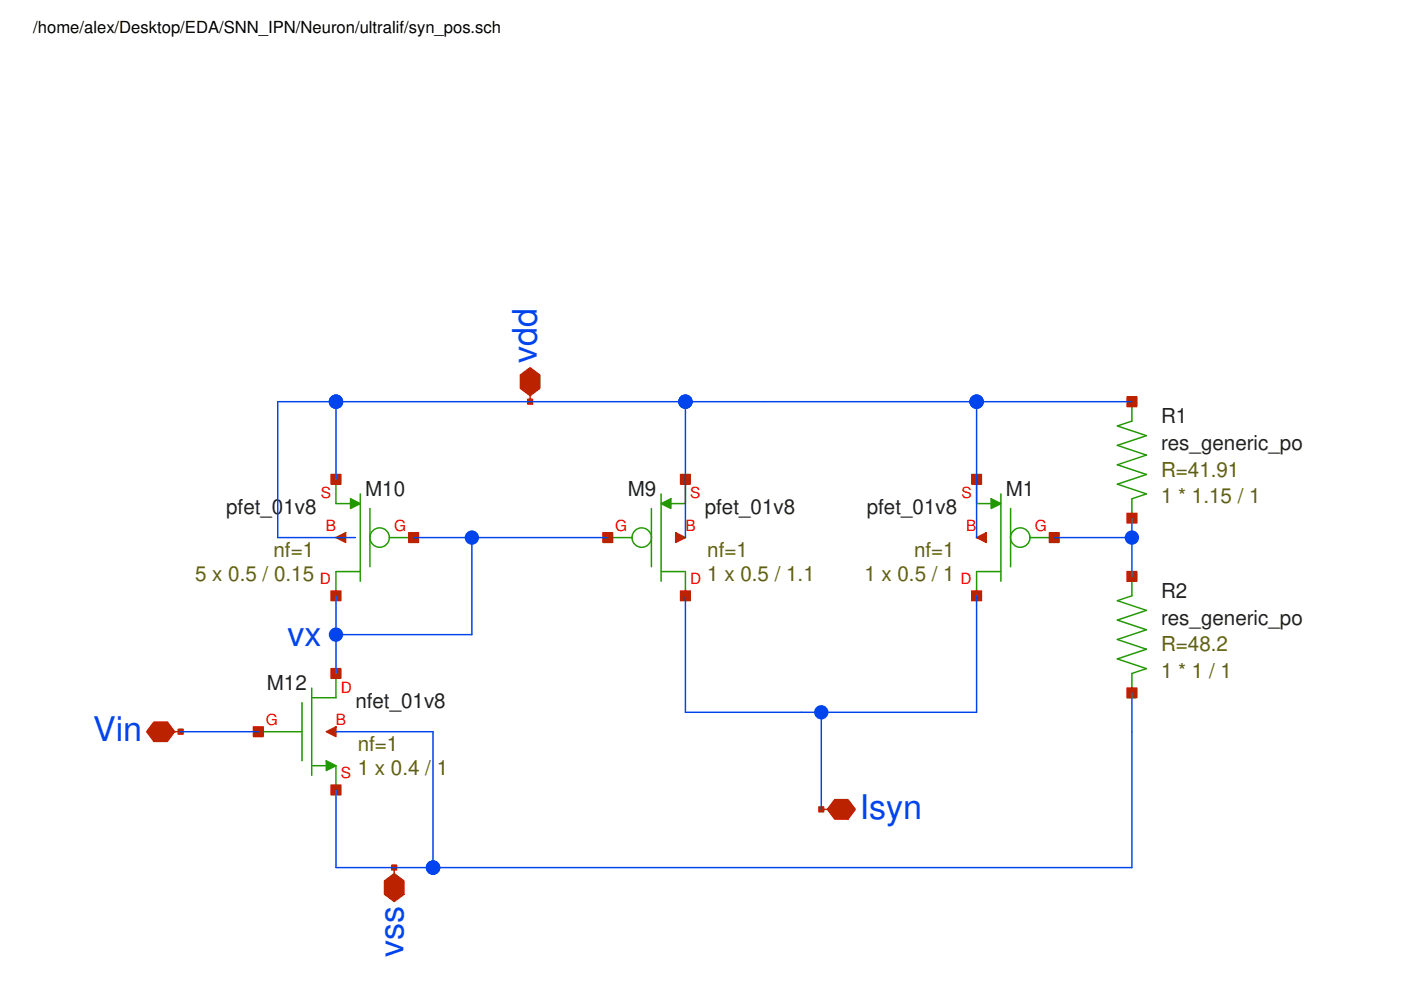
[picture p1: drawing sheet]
<svg xmlns="http://www.w3.org/2000/svg" width="297mm" height="210mm" viewBox="0 0 297 210" stroke-linecap="round" stroke-linejoin="round" font-family="sans-serif">
<path d="M128.9 114h5.1M138.1 107.8v12.4M140.2 104.7v18.5M145.3 101.6v5.2h-3.1M140.2 121.2h5.1v5.1" fill="none" stroke="#229800" stroke-width=".31"/>
<path d="M140.2 106.8l2-1.1v2.1z" fill="#229800"/>
<g fill="none" stroke="#229800" stroke-width=".31">
<path d="M71.2 101.6v5.2h3.1M76.4 104.7v18.5M78.4 107.8v12.4M82.6 114h5.1M140.2 106.8l2-1.1v2.1zM76.4 121.2h-5.2v5.1"/>
<circle cx="136.1" cy="114" r="2.06"/>
</g>
<path d="M74.3 105.7l2.1 1.1-2.1 1z" fill="#229800"/>
<g fill="none" stroke="#229800" stroke-width=".31">
<path d="M74.3 105.7l2.1 1.1-2.1 1zM54.8 155.1h9.2M64 149v12.3M66.1 145.9v18.5M71.2 142.8v5.1h-5.1M66.1 162.3h3.1M71.2 162.3v5.2"/>
<circle cx="80.5" cy="114" r="2.06"/>
</g>
<path d="M69.2 161.3l2 1-2 1.1z" fill="#229800"/>
<path d="M207.1 101.6v5.2h3M212.2 104.7v18.5M214.3 107.8v12.4M218.4 114h5.1M212.2 121.2h-5.1v5.1M69.2 161.3l2 1-2 1.1z" fill="none" stroke="#229800" stroke-width=".31"/>
<path d="M210.1 105.7l2.1 1.1-2.1 1z" fill="#229800"/>
<g fill="none" stroke="#229800" stroke-width=".31">
<path d="M240 85.2v4.1l-3.1 1 6.2 2.1-6.2 2 6.2 2.1-6.2 2 6.2 2.1-6.2 2.1 6.2 2-3.1 1v4.2M210.1 105.7l2.1 1.1-2.1 1zM240 122.2v4.1l-3.1 1.1 6.2 2-6.2 2.1 6.2 2-6.2 2.1 6.2 2-6.2 2.1 6.2 2.1-3.1 1v4.1"/>
<circle cx="216.3" cy="114" r="2.06"/>
</g>
<path d="M37 155.1h1.3" fill="none" stroke="#ba2200" stroke-width=".31"/>
<path d="M32.6 153.1h2.9l1.5 2-1.5 2.1h-2.9l-1.5-2.1z" fill="#ba2200"/>
<path d="M32.6 153.1h2.9l1.5 2-1.5 2.1h-2.9l-1.5-2.1zM37.8 154.6h1v1.1h-1z" fill="none" stroke="#ba2200" stroke-width=".31"/>
<g fill="#ba2200">
<path d="M37.8 154.6h1v1.1h-1z"/>
<path d="M143.3 113l2 1-2 1z"/>
</g>
<path d="M143.3 113l2 1-2 1zM144.3 125.3h2v2.1h-2z" fill="none" stroke="#ba2200" stroke-width=".31"/>
<path d="M144.3 125.3h2v2.1h-2z" fill="#ba2200"/>
<path d="M127.8 113h2.1v2h-2.1z" fill="none" stroke="#ba2200" stroke-width=".31"/>
<path d="M127.8 113h2.1v2h-2.1z" fill="#ba2200"/>
<path d="M144.3 100.6h2v2.1h-2z" fill="none" stroke="#ba2200" stroke-width=".31"/>
<path d="M144.3 100.6h2v2.1h-2z" fill="#ba2200"/>
<path d="M145.3 114h.1" fill="none" stroke="#ba2200" stroke-width=".31"/>
<path d="M71.2 114l2.1-1v2z" fill="#ba2200"/>
<path d="M71.2 114l2.1-1v2zM70.2 125.3h2.1v2.1h-2.1z" fill="none" stroke="#ba2200" stroke-width=".31"/>
<path d="M70.2 125.3h2.1v2.1h-2.1z" fill="#ba2200"/>
<path d="M86.7 113h2v2h-2z" fill="none" stroke="#ba2200" stroke-width=".31"/>
<path d="M86.7 113h2v2h-2z" fill="#ba2200"/>
<path d="M70.2 100.6h2.1v2.1h-2.1z" fill="none" stroke="#ba2200" stroke-width=".31"/>
<path d="M70.2 100.6h2.1v2.1h-2.1z" fill="#ba2200"/>
<path d="M71.2 114h.1" fill="none" stroke="#ba2200" stroke-width=".31"/>
<path d="M69.2 155.1l2-1v2.1z" fill="#ba2200"/>
<path d="M69.2 155.1l2-1v2.1zM70.2 141.8h2.1v2h-2.1z" fill="none" stroke="#ba2200" stroke-width=".31"/>
<path d="M70.2 141.8h2.1v2h-2.1z" fill="#ba2200"/>
<path d="M53.7 154.1h2.1v2.1h-2.1z" fill="none" stroke="#ba2200" stroke-width=".31"/>
<path d="M53.7 154.1h2.1v2.1h-2.1z" fill="#ba2200"/>
<path d="M70.2 166.5h2.1v2h-2.1z" fill="none" stroke="#ba2200" stroke-width=".31"/>
<path d="M70.2 166.5h2.1v2h-2.1z" fill="#ba2200"/>
<path d="M71.2 155.2h.1" fill="none" stroke="#ba2200" stroke-width=".31"/>
<path d="M112.4 83.9v1.3" fill="none" stroke="#ba2200" stroke-width=".31"/>
<path d="M110.3 79.5l2.1-1.5 2 1.5v2.8l-2 1.6-2.1-1.6z" fill="#ba2200"/>
<path d="M110.3 79.5l2.1-1.5 2 1.5v2.8l-2 1.6-2.1-1.6zM111.9 84.7h1v1h-1z" fill="none" stroke="#ba2200" stroke-width=".31"/>
<path d="M111.9 84.7h1v1h-1z" fill="#ba2200"/>
<path d="M83.6 183.9v1.3" fill="none" stroke="#ba2200" stroke-width=".31"/>
<path d="M81.5 186.8l2.1-1.6 2 1.6v2.8l-2 1.6-2.1-1.6z" fill="#ba2200"/>
<path d="M81.5 186.8l2.1-1.6 2 1.6v2.8l-2 1.6-2.1-1.6zM83.1 183.4h1v1.1h-1z" fill="none" stroke="#ba2200" stroke-width=".31"/>
<path d="M83.1 183.4h1v1.1h-1z" fill="#ba2200"/>
<path d="M70.7 134h1v1.1h-1z" fill="none" stroke="#ba2200" stroke-width=".31"/>
<path d="M70.7 134h1v1.1h-1z" fill="#ba2200"/>
<path d="M174.1 171.6h1.3" fill="none" stroke="#ba2200" stroke-width=".31"/>
<path d="M177 169.5h2.8l1.5 2.1-1.5 2.1h-2.8l-1.6-2.1z" fill="#ba2200"/>
<path d="M173.6 171.1h1v1h-1zM177 169.5h2.8l1.5 2.1-1.5 2.1h-2.8l-1.6-2.1z" fill="none" stroke="#ba2200" stroke-width=".31"/>
<g fill="#ba2200">
<path d="M173.6 171.1h1v1h-1z"/>
<path d="M207.1 114l2-1v2z"/>
</g>
<path d="M207.1 114l2-1v2zM206 125.3h2.1v2.1h-2.1z" fill="none" stroke="#ba2200" stroke-width=".31"/>
<path d="M206 125.3h2.1v2.1h-2.1z" fill="#ba2200"/>
<path d="M222.5 113h2v2h-2z" fill="none" stroke="#ba2200" stroke-width=".31"/>
<path d="M222.5 113h2v2h-2z" fill="#ba2200"/>
<path d="M206 100.6h2.1v2.1h-2.1z" fill="none" stroke="#ba2200" stroke-width=".31"/>
<path d="M206 100.6h2.1v2.1h-2.1z" fill="#ba2200"/>
<path d="M207 114h.1" fill="none" stroke="#ba2200" stroke-width=".31"/>
<path d="M239 108.8h2v2.1h-2z" fill="none" stroke="#ba2200" stroke-width=".31"/>
<path d="M239 108.8h2v2.1h-2z" fill="#ba2200"/>
<path d="M239 84.1h2v2.1h-2z" fill="none" stroke="#ba2200" stroke-width=".31"/>
<path d="M239 84.1h2v2.1h-2z" fill="#ba2200"/>
<path d="M239 145.9h2v2h-2z" fill="none" stroke="#ba2200" stroke-width=".31"/>
<path d="M239 145.9h2v2h-2z" fill="#ba2200"/>
<path d="M239 121.2h2v2h-2z" fill="none" stroke="#ba2200" stroke-width=".31"/>
<path d="M239 121.2h2v2h-2z" fill="#ba2200"/>
<g fill="none" stroke="#0044ed" stroke-width=".31">
<path d="M71.2 85.2v16.4M145.3 85.2v28.8M207.1 85.2v28.8M240 85.2h-181.1v28.8h16.4M87.7 114h41.2M100 114v20.6h-28.8M223.5 114h16.5M240 109.9v12.3M71.2 126.3v16.5M145.3 126.3v24.7h61.8v-24.7M38.3 155.1h16.5M71.2 155.1h20.6v28.8"/>
<path d="M174.1 151v20.6M240 146.9v37h-168.8v-16.4"/>
</g>
<g fill="#0044ed">
<path d="M90.6 183a1.52 1.52 0 0 1 1.7-.5 1.52 1.52 0 0 1 1 1.4h-1.5h1.5a1.52 1.52 0 0 1-2 1.5 1.52 1.52 0 0 1-.7-2.4z"/>
<path d="M99.1 112.8a1.52 1.52 0 0 1 1.6-.2 1.52 1.52 0 0 1 .9 1.4h-1.6h1.6a1.52 1.52 0 0 1-2.2 1.3 1.52 1.52 0 0 1-.3-2.5z"/>
<path d="M70.3 133.3a1.52 1.52 0 0 1 1.6-.1 1.52 1.52 0 0 1 .9 1.4h-1.6h1.6a1.52 1.52 0 0 1-2.3 1.3 1.52 1.52 0 0 1-.2-2.6z"/>
<path d="M70 84.3a1.52 1.52 0 0 1 1.7-.6 1.52 1.52 0 0 1 1.1 1.5h-1.6h1.6a1.52 1.52 0 0 1-2 1.4 1.52 1.52 0 0 1-.8-2.3z"/>
<path d="M144.1 84.3a1.52 1.52 0 0 1 1.7-.6 1.52 1.52 0 0 1 1 1.5h-1.5h1.5a1.52 1.52 0 0 1-2 1.4 1.52 1.52 0 0 1-.7-2.3z"/>
<path d="M172.9 150.1a1.52 1.52 0 0 1 1.7-.5 1.52 1.52 0 0 1 1.1 1.4h-1.6h1.6a1.52 1.52 0 0 1-2 1.5 1.52 1.52 0 0 1-.8-2.4z"/>
<path d="M205.8 84.3a1.52 1.52 0 0 1 1.7-.6 1.52 1.52 0 0 1 1.1 1.5h-1.5h1.5a1.52 1.52 0 0 1-2 1.4 1.52 1.52 0 0 1-.8-2.3z"/>
<path d="M239.1 112.8a1.52 1.52 0 0 1 1.6-.2 1.52 1.52 0 0 1 .8 1.4h-1.5h1.5a1.52 1.52 0 0 1-2.2 1.3 1.52 1.52 0 0 1-.2-2.5z"/>
</g>
<g font-size="7.2" fill="#0044ed">
<text x="113.8" y="77" transform="rotate(-90 113.8 77)">vdd</text>
<text x="60.9" y="137">vx</text>
<text x="19.7" y="157.1">Vin</text>
<text x="182.3" y="173.6">Isyn</text>
<text x="85.5" y="202.9" transform="rotate(-90 85.5 202.9)">vss</text>
</g>
<g font-size="4.4" fill="#222">
<text x="246.2" y="89.7">R1</text>
<text x="246.2" y="95.4">res_generic_po</text>
<text x="77.4" y="105.2">M10</text>
<text x="133.1" y="105.2">M9</text>
<text x="213.2" y="105.2">M1</text>
<text x="48" y="108.9">pfet_01v8</text>
<text x="149.4" y="108.9">pfet_01v8</text>
<text x="183.8" y="108.9">pfet_01v8</text>
<text x="246.2" y="126.8">R2</text>
<text x="246.2" y="132.4">res_generic_po</text>
<text x="56.6" y="146.3">M12</text>
<text x="75.3" y="150.1">nfet_01v8</text>
</g>
<g font-size="4.4" fill="#660">
<text x="246.2" y="101">R=41.91</text>
<text x="246.2" y="106.7">1 * 1.15 / 1</text>
<text x="58" y="118">nf=1</text>
<text x="149.9" y="118">nf=1</text>
<text x="193.8" y="118">nf=1</text>
<text x="41.4" y="123.2">5 x 0.5 / 0.15</text>
<text x="149.9" y="123.2">1 x 0.5 / 1.1</text>
<text x="183.3" y="123.2">1 x 0.5 / 1</text>
<text x="246.2" y="143.7">1 * 1 / 1</text>
<text x="246.2" y="138.1">R=48.2</text>
<text x="75.9" y="159.2">nf=1</text>
<text x="75.9" y="164.3">1 x 0.4 / 1</text>
</g>
<text font-size="3.5" x="7.1" y="7.1">/home/alex/Desktop/EDA/SNN_IPN/Neuron/ultralif/syn_pos.sch</text>
<g font-size="3.3" fill="#fe0000">
<text x="68" y="105.7">S</text>
<text x="146.3" y="105.7">S</text>
<text x="203.8" y="105.7">S</text>
<text x="69" y="112.5">B</text>
<text x="83.6" y="112.5">G</text>
<text x="130.4" y="112.5">G</text>
<text x="145.3" y="112.5">B</text>
<text x="204.9" y="112.5">B</text>
<text x="219.4" y="112.5">G</text>
<text x="67.8" y="123.8">D</text>
<text x="146.3" y="123.8">D</text>
<text x="203.7" y="123.8">D</text>
<text x="72.3" y="146.8">D</text>
<text x="56.3" y="153.7">G</text>
<text x="71.2" y="153.7">B</text>
<text x="72.3" y="165">S</text>
</g>
</svg>
